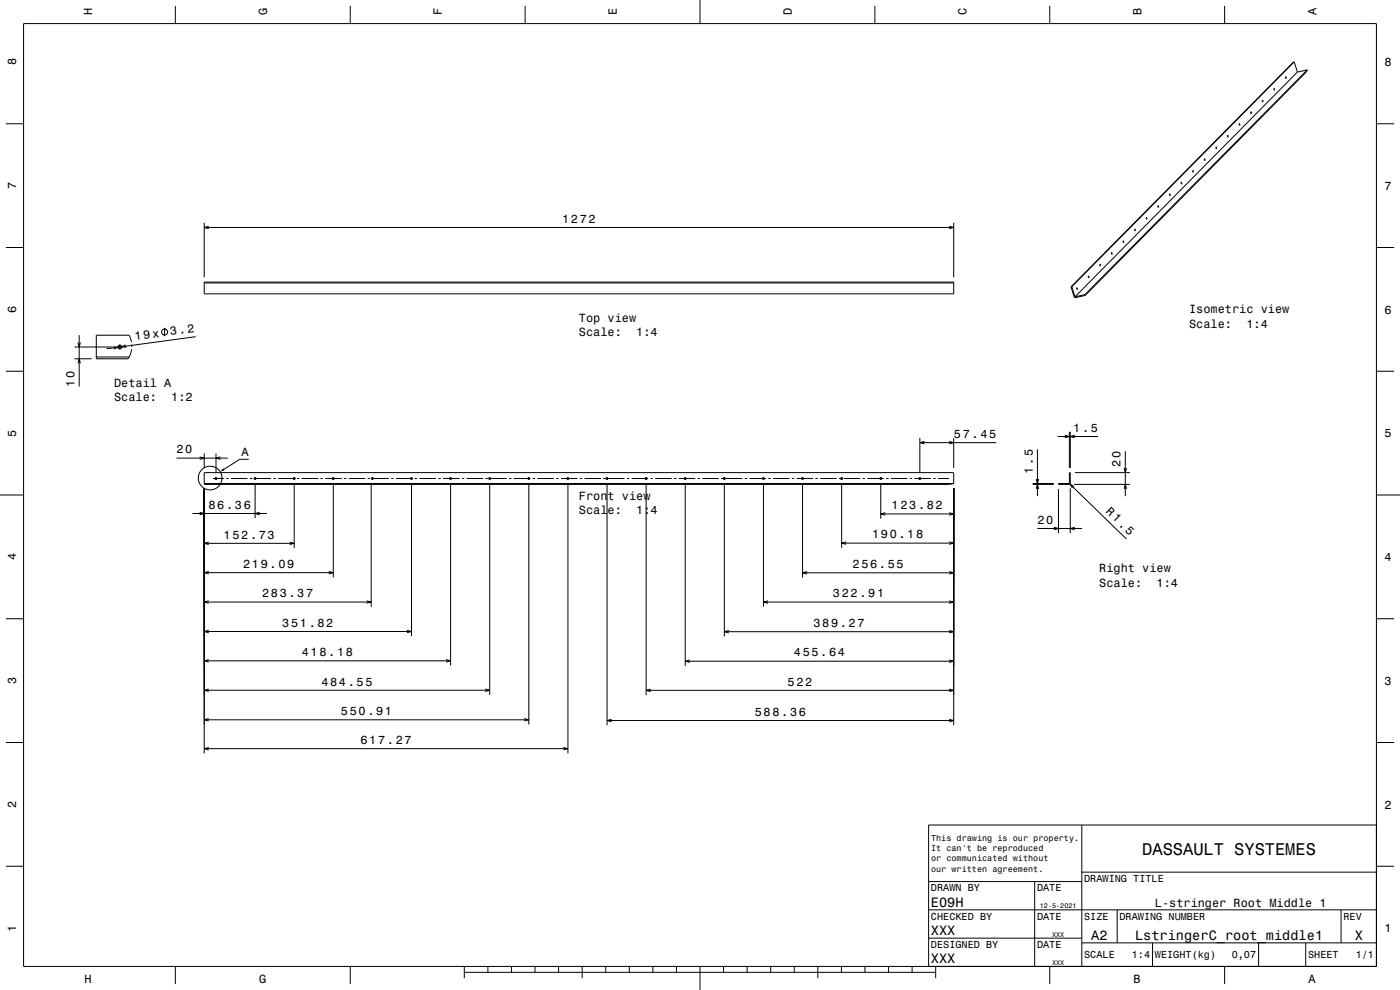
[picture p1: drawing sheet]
<svg xmlns="http://www.w3.org/2000/svg" width="594mm" height="420mm" viewBox="0 0 594 420" stroke-linecap="round" stroke-linejoin="round" font-family="sans-serif">
<g fill="none" stroke="#000" stroke-width=".42">
<path d="M10 10h574v400h-574zM74.4 2.5v7.5M148.6 2.5v7.5M222.8 2.5v7.5M297 0v10M371.2 2.5v7.5M445.4 2.5v7.5M519.6 2.5v7.5M540.6 37.5l.1 .8zM545.5 32.5l.2 .8zM549.1 26.3l1.4 4.3M549.1 26.3l-94.3 95.3"/>
<path d="M549.1 26.3l-94.7 95.4M550.5 30.6l-94.4 95.3M554.7 29.7l-4.2 .9M554.7 29.7l-94.4 95.3M554.7 29.7l-.5 .8-93.8 94.9M2.5 52.5h7.5M520.9 57.4l.2 .8zM525.8 52.4l.2 .8zM530.7 47.4l.2 .8zM535.6 42.5l.2 .7zM584 52.5h7.5M501.2 77.3l.2 .8z"/>
<path d="M506.1 72.3l.2 .8zM511 67.3l.2 .8zM516 62.4l.1 .7zM86.6 94.5v23.2M86.6 96.5h318M88.6 96l-2 .5 2 .5M402.7 96l1.9 .5-1.9 .5M404.6 94.5v23.2M481.5 97.2l.2 .8zM486.4 92.2l.2 .8zM491.3 87.2l.2 .8zM496.3 82.3l.1 .7z"/>
<path d="M2.5 105h7.5M86.6 119.7h318v5h-318zM461.8 117.1l.2 .8zM466.7 112.1l.2 .8zM471.7 107.1l.1 .8zM476.6 102.2l.1 .7zM584 105h7.5M69.9 139.1l-.2 3.5M86.6 120h318M454.4 121.7l1.5 4.5 4.5-.8M454.8 121.6l1.3 4.3M454.8 121.6l-.4 .1"/>
<path d="M456.9 122.1l.2 .7zM460.3 125l-4.2 .9M460.3 125l.1 .4M2.5 157.5h7.5M31.6 152.2h7.3M31.6 147.2h16.2M33.1 154.1l.5-1.9 .5 1.9M33.1 145.3l.5 1.9 .5-1.9M33.6 142.2v21.8M40.9 151.5h13.9M48.1 147.1l2 .2-1.9 .8M49.8 147.2h2.1"/>
<path d="M50.9 146.2v2.1M53.5 146.3l-1.9 .8 2 .3M55.8 145.2l-1-3h-13.9v10h13.5l.4-.7M55.8 148.1l-1 3.4M55.9 146.1v1M83 142.8l-37.9 5.2M584 157.5h7.5M74.9 194.4h21.7M84.7 193.8l1.9 .6-1.9 .5M86.6 192.4v6.1M91.6 192.4v8.1M93.6 193.8l-2 .6 2 .5"/>
<path d="M105.5 194.8h-3.8l-6.7 4.3M390.3 185.8v14.7M390.3 187.8h32.4M392.2 187.3l-1.9 .5 1.9 .5M402.7 187.3l1.9 .5-1.9 .5M404.6 185.8v12.7M440.2 190.6v19.9M448.7 185.2h17.2M451.8 184.7l1.9 .5-1.9 .5M453.7 183.2v15.3M454.1 183.2v15.3M456 184.7l-1.9 .5 1.9 .5"/>
<path d="M476.9 198.6l.5 1.9 .6-1.9M477.4 191.4v19.1M0 210h10M81.6 217.9h31.6M84.7 217.3l1.9 .6-1.9 .5M86.6 200.5h318v4.6l-1.8 .4h-316.2zM86.6 207.1v112.5M86.6 205.1h318M90.3 203h4.7M91.6 202.5v1.1M96 203h1M98 203h7"/>
<path d="M106 203h1M107.7 203h7.3M108.2 202.5v1M108.2 205v14.9M110.2 217.3l-2 .6 2 .5M116 203h1M118 203h7.3M124.8 202.5v1M124.8 205.5v27M126 203h1M128 203h7M136 203h1"/>
<path d="M138 203h7M141.4 202.5v1M141.4 205.5v39.5M146 203h1M148 203h7M156 203h1M157.5 205v52.4M157.5 203h7.5M158 202.5v1M166 203h1M168 203h7.1M174.6 202.5v1"/>
<path d="M174.6 205.5v64.4M176 203h1M178 203h7M186 203h1M188 203h7M191.2 202.5v1M191.2 205.5v76.9M196 203h1M198 203h7M206 203h1M207.3 203h7.7M207.8 202.5v1"/>
<path d="M207.8 205.5v89.3M216 203h1M218 203h7M224.4 202.5v1M224.4 205.5v101.9M226 203h1M228 203h7M236 203h1M238 203h7M241 202.5v1M241 205.5v114.1M246 203h1"/>
<path d="M248 203h7M256 203h9M257.6 202.5v1M257.6 205.5v102.2M266 203h1M268 203h7M274.1 202.5v1M274.1 205.5v89.4M276 203h1M278 203h7M286 203h1M288 203h7"/>
<path d="M290.7 202.5v1M290.7 205.5v77M296 203h1M298 203h7M306 203h1.8M307.3 202.5v1M307.3 205.5v64.5M308 203h7M316 203h1M318 203h7M323.9 202.5v1M323.9 205.5v51.9"/>
<path d="M326 203h1M328 203h7M336 203h1M338 203h7M340.5 202.5v1M340.5 205.5v39.5M346 203h1M348 203h7M356 203h1.6M357.1 202.5v1M357.1 205.5v26.9M358 203h7"/>
<path d="M366 203h1M368 203h7M373.7 202.5v1M373.7 205.5v14.5M373.7 218h30.9M375.6 217.5l-1.9 .5 1.9 .5M376 203h1M378 203h7M386 203h1M388 203h7M390.3 202.5v1M396 203h1"/>
<path d="M398 203h4.6M402.7 217.5l1.9 .5-1.9 .5M404.6 207.1v100.6M438.2 205.5h8.9M438.2 205.1h8.9M439.6 203.2l.6 1.9 .5-1.9M439.6 207.4l.6-1.9 .5 1.9M449.1 205.1h5l-.4 .4h-4.6zM449.1 207.5v18.7M454.1 205.1v-4.6h-.4v4.6l24.2 23.6M454.1 207.1v19.1M455.7 205.5h23.7"/>
<path d="M455.7 206.4l-1.7-1 1 1.7M456.1 200.5h23.3M476.9 207.4l.5-1.9 .6 1.9M584 210h10M86.6 230.5h38.2M88.6 230l-2 .5 2 .5M122.9 230l1.9 .5-1.9 .5M357.1 230.4h47.5M359 229.9l-1.9 .5 1.9 .5M402.7 229.9l1.9 .5-1.9 .5M440.1 224.2h19M447.2 223.7l1.9 .5-1.9 .5"/>
<path d="M456 223.7l-1.9 .5 1.9 .5M86.6 243h54.8M86.6 255.4h70.9M88.6 242.4l-2 .6 2 .5M88.6 254.9l-2 .5 2 .5M139.5 242.4l1.9 .6-1.9 .5M155.6 254.9l1.9 .5-1.9 .5M323.9 255.4h80.7M325.9 254.9l-2 .5 2 .5M340.5 243h64.1M342.4 242.5l-1.9 .5 1.9 .5M402.7 242.5l1.9 .5-1.9 .5"/>
<path d="M402.7 254.9l1.9 .5-1.9 .5M2.5 262.5h7.5M86.6 267.9h88M88.6 267.4l-2 .5 2 .5M88.6 279.8l-2 .6 2 .5M172.7 267.4l1.9 .5-1.9 .5M189.3 279.8l1.9 .6-1.9 .5M292.7 280l-2 .5 2 .5M307.3 268h97.3M309.3 267.5l-2 .5 2 .5M402.7 267.5l1.9 .5-1.9 .5M402.7 280l1.9 .5-1.9 .5"/>
<path d="M584 262.5h7.5M86.6 280.4h104.6M86.6 292.8h121.2M88.6 292.3l-2 .5 2 .6M205.9 292.3l1.9 .5-1.9 .6M274.1 292.9h130.5M276.1 292.4l-2 .5 2 .5M290.7 280.5h113.9M402.7 292.4l1.9 .5-1.9 .5M2.5 315h7.5M86.6 305.4h137.8M86.6 317.6h154.4"/>
<path d="M88.6 304.9l-2 .5 2 .5M88.6 317.1l-2 .5 2 .5M222.4 304.9l2 .5-2 .5M239 317.1l2 .5-2 .5M257.6 305.7h147M259.5 305.2l-1.9 .5 1.9 .5M402.7 305.2l1.9 .5-1.9 .5M584 315h7.5M459 350v60M584 350h-190v60M2.5 367.5h7.5M394 374h65"/>
<path d="M439 374v36M459 370h125M584 367.5h7.5M394 398h65M394 386h190M474 386v14M569 386v14M74.4 410v7.5M148.6 410v7.5M197 412.5h200M197 410v5M207 410v2.5"/>
<path d="M217 410v2.5M227 410v2.5M237 410v2.5M247 410v5M257 410v2.5M267 410v2.5M277 410v2.5M287 410v2.5M297 410v10M307 410v2.5M317 410v2.5M327 410v2.5"/>
<path d="M337 410v2.5M347 410v5M357 410v2.5M367 410v2.5M377 410v2.5M387 410v2.5M397 410v5M445.4 410v7.5M459 400h125M489 400v10M519.6 410v7.5M534 400v10"/>
<path d="M554 400v10"/>
<circle cx="50.9" cy="147.2" r=".8"/>
<circle cx="69.8" cy="140.8" r="1.28"/>
<circle cx="89.2" cy="202.8" r="5"/>
<circle cx="91.6" cy="203" r=".4"/>
<circle cx="108.2" cy="203" r=".4"/>
<circle cx="124.8" cy="203" r=".4"/>
<circle cx="141.4" cy="203" r=".4"/>
<circle cx="158" cy="203" r=".4"/>
<circle cx="174.6" cy="203" r=".4"/>
<circle cx="191.2" cy="203" r=".4"/>
<circle cx="207.8" cy="203" r=".4"/>
<circle cx="224.4" cy="203" r=".4"/>
<circle cx="241" cy="203" r=".4"/>
<circle cx="257.6" cy="203" r=".4"/>
<circle cx="274.1" cy="203" r=".4"/>
<circle cx="290.7" cy="203" r=".4"/>
<circle cx="307.3" cy="203" r=".4"/>
<circle cx="323.9" cy="203" r=".4"/>
<circle cx="340.5" cy="203" r=".4"/>
<circle cx="357.1" cy="203" r=".4"/>
<circle cx="373.7" cy="203" r=".4"/>
<circle cx="390.3" cy="203" r=".4"/>
</g>
<path d="M94.8 198.7l.5 .8-1.9 .6z" fill-rule="evenodd" fill="#000"/>
<text font-size="7.2" x="484.6" y="362.6">DASSAULT SYSTEMES</text>
<g font-size="5.8">
<text x="395" y="384.6">E09H</text>
<text x="395" y="396.6">XXX</text>
<text x="463" y="398.6">A2</text>
<text x="481.6" y="398.6">LstringerC_root_middle1</text>
<text x="574.8" y="398.6">X</text>
<text x="395" y="408.6">XXX</text>
</g>
<text font-size="5.1" x="468.9" y="217.1" transform="rotate(44 468.9 217.1)">R 1.5</text>
<g font-size="5">
<text x="39.1" y="6.5" transform="rotate(-90 39.1 6.5)">H</text>
<text x="113.3" y="6.5" transform="rotate(-90 113.3 6.5)">G</text>
<text x="187.5" y="6.5" transform="rotate(-90 187.5 6.5)">F</text>
<text x="261.7" y="6.5" transform="rotate(-90 261.7 6.5)">E</text>
<text x="335.9" y="6.5" transform="rotate(-90 335.9 6.5)">D</text>
<text x="410.1" y="6.5" transform="rotate(-90 410.1 6.5)">C</text>
<text x="484.3" y="6.5" transform="rotate(-90 484.3 6.5)">B</text>
<text x="558.5" y="6.5" transform="rotate(-90 558.5 6.5)">A</text>
<text x="6.8" y="27.8" transform="rotate(-90 6.8 27.8)">8</text>
<text x="587.5" y="28.1">8</text>
<text x="6.8" y="80.3" transform="rotate(-90 6.8 80.3)">7</text>
<text x="587.5" y="80.6">7</text>
<text x="238.5" y="94.5">1272</text>
<text x="6.8" y="132.8" transform="rotate(-90 6.8 132.8)">6</text>
<text x="245.6" y="136.5">Top view</text>
<text x="504.5" y="132.9">Isometric view</text>
<text x="587.5" y="133.1">6</text>
<text x="72.3" y="142.3" transform="rotate(-7 72.3 142.3)">3.2</text>
<text x="245.6" y="142.6">Scale:</text>
<text x="269.9" y="142.6">1:4</text>
<text x="504.5" y="138.9">Scale:</text>
<text x="528.8" y="138.9">1:4</text>
<text x="57.4" y="144.3" transform="rotate(-7 57.4 144.3)">19x</text>
<text x="31.6" y="164" transform="rotate(-90 31.6 164)">10</text>
<text x="48.4" y="164.1">Detail A</text>
<text x="48.4" y="170.1">Scale:</text>
<text x="72.7" y="170.1">1:2</text>
<text x="6.8" y="185.3" transform="rotate(-90 6.8 185.3)">5</text>
<text x="404.7" y="185.8">57.45</text>
<text x="455.4" y="183.2">1.5</text>
<text x="587.5" y="185.6">5</text>
<text x="74.9" y="192.4">20</text>
<text x="102.5" y="193.7">A</text>
<text x="438.2" y="201.1" transform="rotate(-90 438.2 201.1)">1.5</text>
<text x="475.4" y="198.2" transform="rotate(-90 475.4 198.2)">20</text>
<text x="88.5" y="215.9">86.36</text>
<text x="245.6" y="212.1">Front view</text>
<text x="245.6" y="218.2">Scale:</text>
<text x="269.9" y="218.2">1:4</text>
<text x="378.3" y="216">123.82</text>
<text x="440.1" y="222.2">20</text>
<text x="94.9" y="228.5">152.73</text>
<text x="370" y="228.4">190.18</text>
<text x="6.8" y="237.8" transform="rotate(-90 6.8 237.8)">4</text>
<text x="587.5" y="238.1">4</text>
<text x="103.2" y="241">219.09</text>
<text x="361.7" y="241">256.55</text>
<text x="466.4" y="242.9">Right view</text>
<text x="466.4" y="248.9">Scale:</text>
<text x="490.7" y="248.9">1:4</text>
<text x="111.2" y="253.4">283.37</text>
<text x="353.4" y="253.4">322.91</text>
<text x="119.8" y="265.9">351.82</text>
<text x="345.1" y="266">389.27</text>
<text x="128.1" y="278.4">418.18</text>
<text x="336.8" y="278.5">455.64</text>
<text x="6.8" y="290.3" transform="rotate(-90 6.8 290.3)">3</text>
<text x="136.4" y="290.8">484.55</text>
<text x="334.1" y="290.9">522</text>
<text x="587.5" y="290.6">3</text>
<text x="144.7" y="303.4">550.91</text>
<text x="320.2" y="303.7">588.36</text>
<text x="152.9" y="315.6">617.27</text>
<text x="6.8" y="342.8" transform="rotate(-90 6.8 342.8)">2</text>
<text x="587.5" y="343.1">2</text>
<text x="490" y="384.9">L-stringer Root Middle 1</text>
<text x="6.8" y="395.3" transform="rotate(-90 6.8 395.3)">1</text>
<text x="587.5" y="395.6">1</text>
<text x="35.8" y="416.8">H</text>
<text x="110" y="416.8">G</text>
<text x="481" y="416.8">B</text>
<text x="555.2" y="416.8">A</text>
</g>
<g font-size="4.3">
<text x="460" y="374.2">DRAWING TITLE</text>
<text x="395" y="378.2">DRAWN BY</text>
<text x="440" y="378.2">DATE</text>
<text x="395" y="390.2">CHECKED BY</text>
<text x="440" y="390.2">DATE</text>
<text x="460" y="390.2">SIZE</text>
<text x="475" y="390.2">DRAWING NUMBER</text>
<text x="570" y="390.2">REV</text>
<text x="395" y="402.2">DESIGNED BY</text>
<text x="440" y="402.2">DATE</text>
<text x="460" y="406.6">SCALE</text>
<text x="480.2" y="406.6">1:4</text>
<text x="490" y="406.6">WEIGHT(kg)</text>
<text x="522.6" y="406.6">0,07</text>
<text x="555" y="406.6">SHEET</text>
<text x="575.2" y="406.6">1/1</text>
</g>
<g font-size="3.6">
<text x="395.1" y="356.8">This drawing is our property.</text>
<text x="395.1" y="361.2">It can't be reproduced</text>
<text x="395.1" y="365.5">or communicated without</text>
<text x="395.1" y="369.8">our written agreement.</text>
</g>
<g font-size="2.9">
<text x="441.2" y="385.3">12-5-2021</text>
<text x="446.4" y="397.3">XXX</text>
<text x="446.4" y="409.3">XXX</text>
</g>
</svg>
